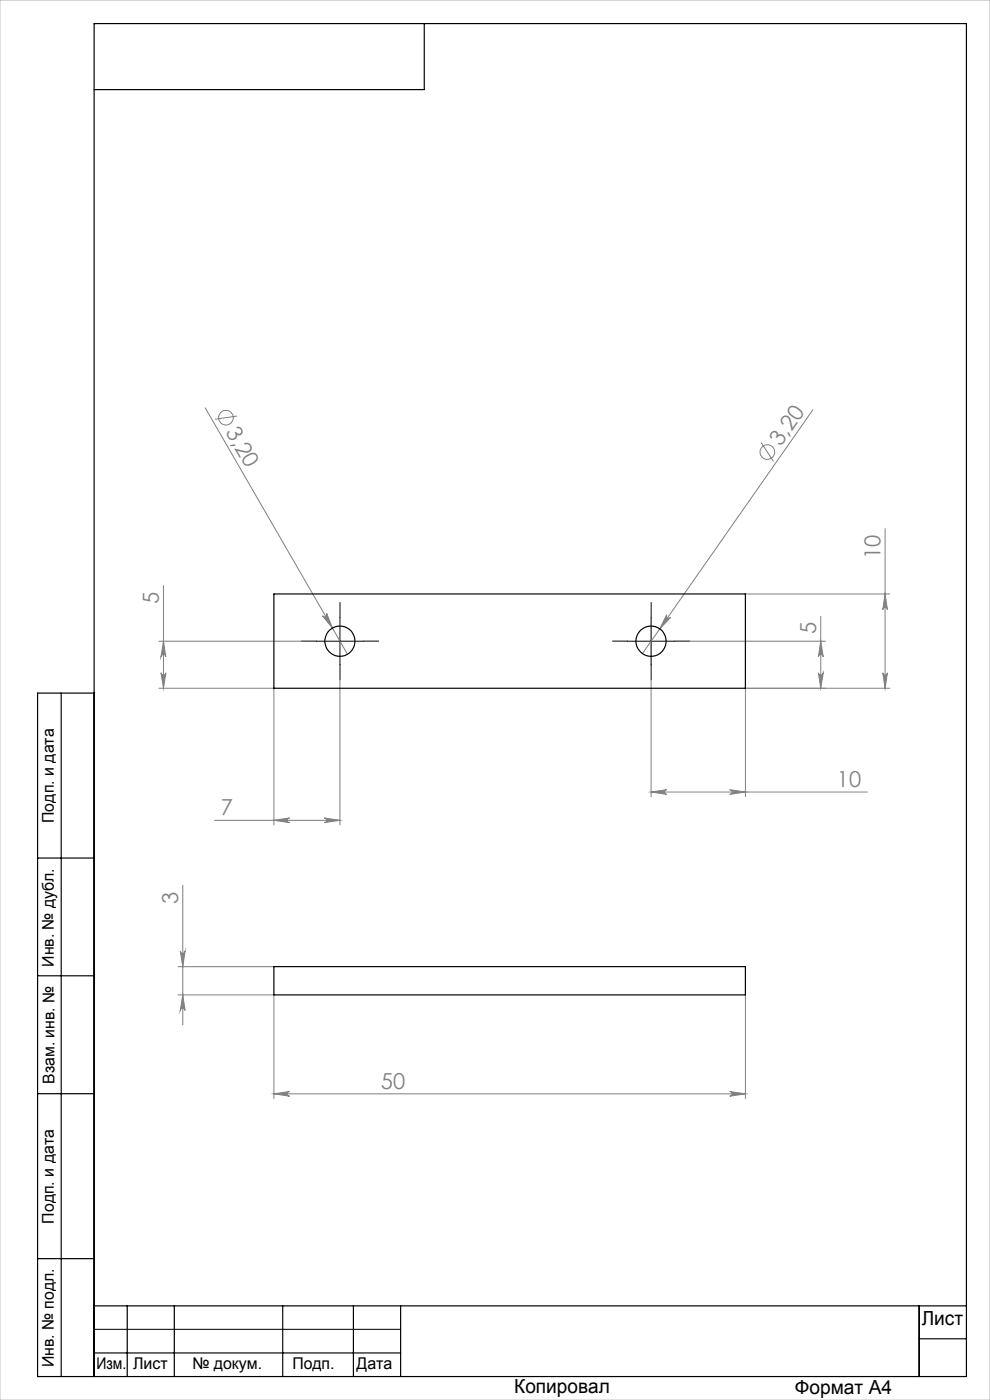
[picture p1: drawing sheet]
<svg xmlns="http://www.w3.org/2000/svg" width="210mm" height="297mm" viewBox="0 0 210 297" stroke-linecap="round" stroke-linejoin="round" font-family="sans-serif">
<g fill="none" stroke="#808080" stroke-width=".21">
<path d="M43.5 86.5l30.2 52.3M50.3 88.3l-4.7 .6M161.5 93.9l2.6 4M172.4 86.9l-36.1 51.7M187.7 112.1v33.9M33.7 136h30.2M34.7 124.2v21.8M34.7 136l.5 3.3a.51 .51 0 0 0-.5-.5 .51 .51 0 0 0-.6 .5zM68.4 130.6a.51 .51 0 0 0 .7 .2 .51 .51 0 0 0 .2-.7l1.2 3.1zM141.4 130.4a.49 .49 0 0 0 .2 .7 .49 .49 0 0 0 .6-.1l-2.3 2.4zM146.3 136h28.8M158.1 126h30.6"/>
<path d="M174.1 136l.5 3.3a.51 .51 0 0 0-.5-.5 .51 .51 0 0 0-.5 .5zM174.1 130.7v15.3M187.7 126l.5 3.3a.49 .49 0 0 0-.5-.4 .49 .49 0 0 0-.4 .4zM33.7 146h24.4v29M34.1 142.7a.51 .51 0 0 0 .6 .5 .51 .51 0 0 0 .5-.5l-.5 3.3zM72.1 144.2v30.8M138.1 144.2v24.8M173.6 142.7a.51 .51 0 0 0 .5 .5 .51 .51 0 0 0 .5-.5l-.5 3.3zM187.3 142.7a.49 .49 0 0 0 .4 .5 .49 .49 0 0 0 .5-.5l-.5 3.3zM188.7 146h-30.6v23M45.5 174h26.6M58.1 174l3.3-.5a.49 .49 0 0 0-.5 .5 .49 .49 0 0 0 .5 .5z"/>
<path d="M68.8 173.5l3.3 .5-3.3 .5a.49 .49 0 0 0 .5-.5 .49 .49 0 0 0-.5-.5zM138.1 168l3.3-.5a.49 .49 0 0 0-.5 .5 .49 .49 0 0 0 .5 .5zM138.1 168h45.9M154.8 167.5l3.3 .5-3.3 .5a.49 .49 0 0 0 .5-.5 .49 .49 0 0 0-.5-.5zM38.8 187.8v29.6M37.7 211.1h20.4v21.9M37.7 205.1h20.4M38.2 201.8a.51 .51 0 0 0 .6 .5 .51 .51 0 0 0 .5-.5l-.5 3.3zM38.8 211.1l.5 3.3a.51 .51 0 0 0-.5-.5 .51 .51 0 0 0-.6 .5zM158.1 211.1v21.9M58.1 232.1l3.3-.5a.49 .49 0 0 0-.5 .5 .49 .49 0 0 0 .5 .4zM58.1 232.1h100"/>
<path d="M154.8 231.6l3.3 .5-3.3 .4a.49 .49 0 0 0 .5-.4 .49 .49 0 0 0-.5-.5z"/>
<circle cx="47.9" cy="88.6" r="1.56"/>
<circle cx="162.8" cy="95.9" r="1.56"/>
</g>
<path d="M67.1 136h-3.2M72.1 131v-3.2M77.1 136h3.2M133.1 136h-3.2M138.1 131v-3.2M143.1 136h3.2M72.1 141v3.2M138.1 141v3.2" fill="none" stroke="#000" stroke-width=".21" stroke-dasharray="15.2 1.3 1.3 1.3"/>
<path d="M67.1 136h10M72.1 131v10M133.1 136h10M138.1 131v10M20 282h65" fill="none" stroke="#000" stroke-width=".21"/>
<g fill="none" stroke="#000" stroke-width=".25">
<path d="M90 5v14h-70M13 147v145M20 147h-12v145h197v-287h-185v287M8 182h12M8 207h12M8 232h12M8 267h12M20 277h185M27 277v15M37 277v15M60 277v15M75 277v15"/>
<path d="M85 277v15M195 277v15M20 287h65M195 284h10"/>
</g>
<path d="M0 0h210v297h-210z" fill="none" stroke="#c0c0c0" stroke-width=".21"/>
<g fill="#808080">
<path d="M68.4 130.6a.51 .51 0 0 0 .7 .2 .51 .51 0 0 0 .2-.7l1.2 3.1z"/>
<path d="M141.4 130.4a.49 .49 0 0 0 .2 .7 .49 .49 0 0 0 .6-.1l-2.3 2.4z"/>
<path d="M138.1 168l3.3-.5a.49 .49 0 0 0-.5 .5 .49 .49 0 0 0 .5 .5zM154.8 167.5l3.3 .5-3.3 .5a.49 .49 0 0 0 .5-.5 .49 .49 0 0 0-.5-.5zM58.1 232.1l3.3-.5a.49 .49 0 0 0-.5 .5 .49 .49 0 0 0 .5 .4zM154.8 231.6l3.3 .5-3.3 .4a.49 .49 0 0 0 .5-.4 .49 .49 0 0 0-.5-.5z"/>
<path d="M68.8 173.5l3.3 .5-3.3 .5a.49 .49 0 0 0 .5-.5 .49 .49 0 0 0-.5-.5zM58.1 174l3.3-.5a.49 .49 0 0 0-.5 .5 .49 .49 0 0 0 .5 .5z"/>
<path d="M187.3 142.7a.49 .49 0 0 0 .4 .5 .49 .49 0 0 0 .5-.5l-.5 3.3zM187.7 126l.5 3.3a.49 .49 0 0 0-.5-.4 .49 .49 0 0 0-.4 .4z"/>
<path d="M34.7 136l.5 3.3a.51 .51 0 0 0-.5-.5 .51 .51 0 0 0-.6 .5zM34.1 142.7a.51 .51 0 0 0 .6 .5 .51 .51 0 0 0 .5-.5l-.5 3.3zM174.1 136l.5 3.3a.51 .51 0 0 0-.5-.5 .51 .51 0 0 0-.5 .5zM173.6 142.7a.51 .51 0 0 0 .5 .5 .51 .51 0 0 0 .5-.5l-.5 3.3zM38.2 201.8a.51 .51 0 0 0 .6 .5 .51 .51 0 0 0 .5-.5l-.5 3.3zM38.8 211.1l.5 3.3a.51 .51 0 0 0-.5-.5 .51 .51 0 0 0-.6 .5z"/>
</g>
<g fill="none" stroke="#000" stroke-width=".25">
<path d="M58.1 126h100v20h-100zM58.1 205.1h100v6h-100z"/>
<circle cx="72.1" cy="136" r="3.2"/>
<circle cx="138.1" cy="136" r="3.2"/>
</g>
<g font-size="4.7" fill="#808080">
<text x="47.8" y="91.7" transform="rotate(60 47.8 91.7)">3,20</text>
<text x="165.7" y="94.8" transform="rotate(-55 165.7 94.8)">3,20</text>
<text x="186.8" y="118.6" transform="rotate(-90 186.8 118.6)">10</text>
<text x="33.7" y="128.1" transform="rotate(-90 33.7 128.1)">5</text>
<text x="173.1" y="134.6" transform="rotate(-90 173.1 134.6)">5</text>
<text x="177.5" y="167">10</text>
<text x="46.8" y="173">7</text>
<text x="37.8" y="191.7" transform="rotate(-90 37.8 191.7)">3</text>
<text x="80.8" y="231">50</text>
</g>
<g font-size="4.1">
<text x="195.5" y="281.2">Лист</text>
<text x="109.1" y="295.6">Копировал</text>
<text x="168.6" y="295.7">Формат А4</text>
</g>
<g font-size="3.4">
<text x="11.4" y="174.6" transform="rotate(-90 11.4 174.6)">Подп. и дата</text>
<text x="11.4" y="205.1" transform="rotate(-90 11.4 205.1)">Инв. № дубл.</text>
<text x="11.6" y="229.9" transform="rotate(-90 11.6 229.9)">Взам. инв. №</text>
<text x="11.4" y="259.6" transform="rotate(-90 11.4 259.6)">Подп. и дата</text>
<text x="11.4" y="290" transform="rotate(-90 11.4 290)">Инв. № подл.</text>
<text x="20.4" y="290.4">Изм.</text>
<text x="28.2" y="290.4">Лист</text>
<text x="40.8" y="290.4">№ докум.</text>
<text x="62" y="290.4">Подп.</text>
<text x="75.6" y="290.4">Дата</text>
</g>
</svg>
